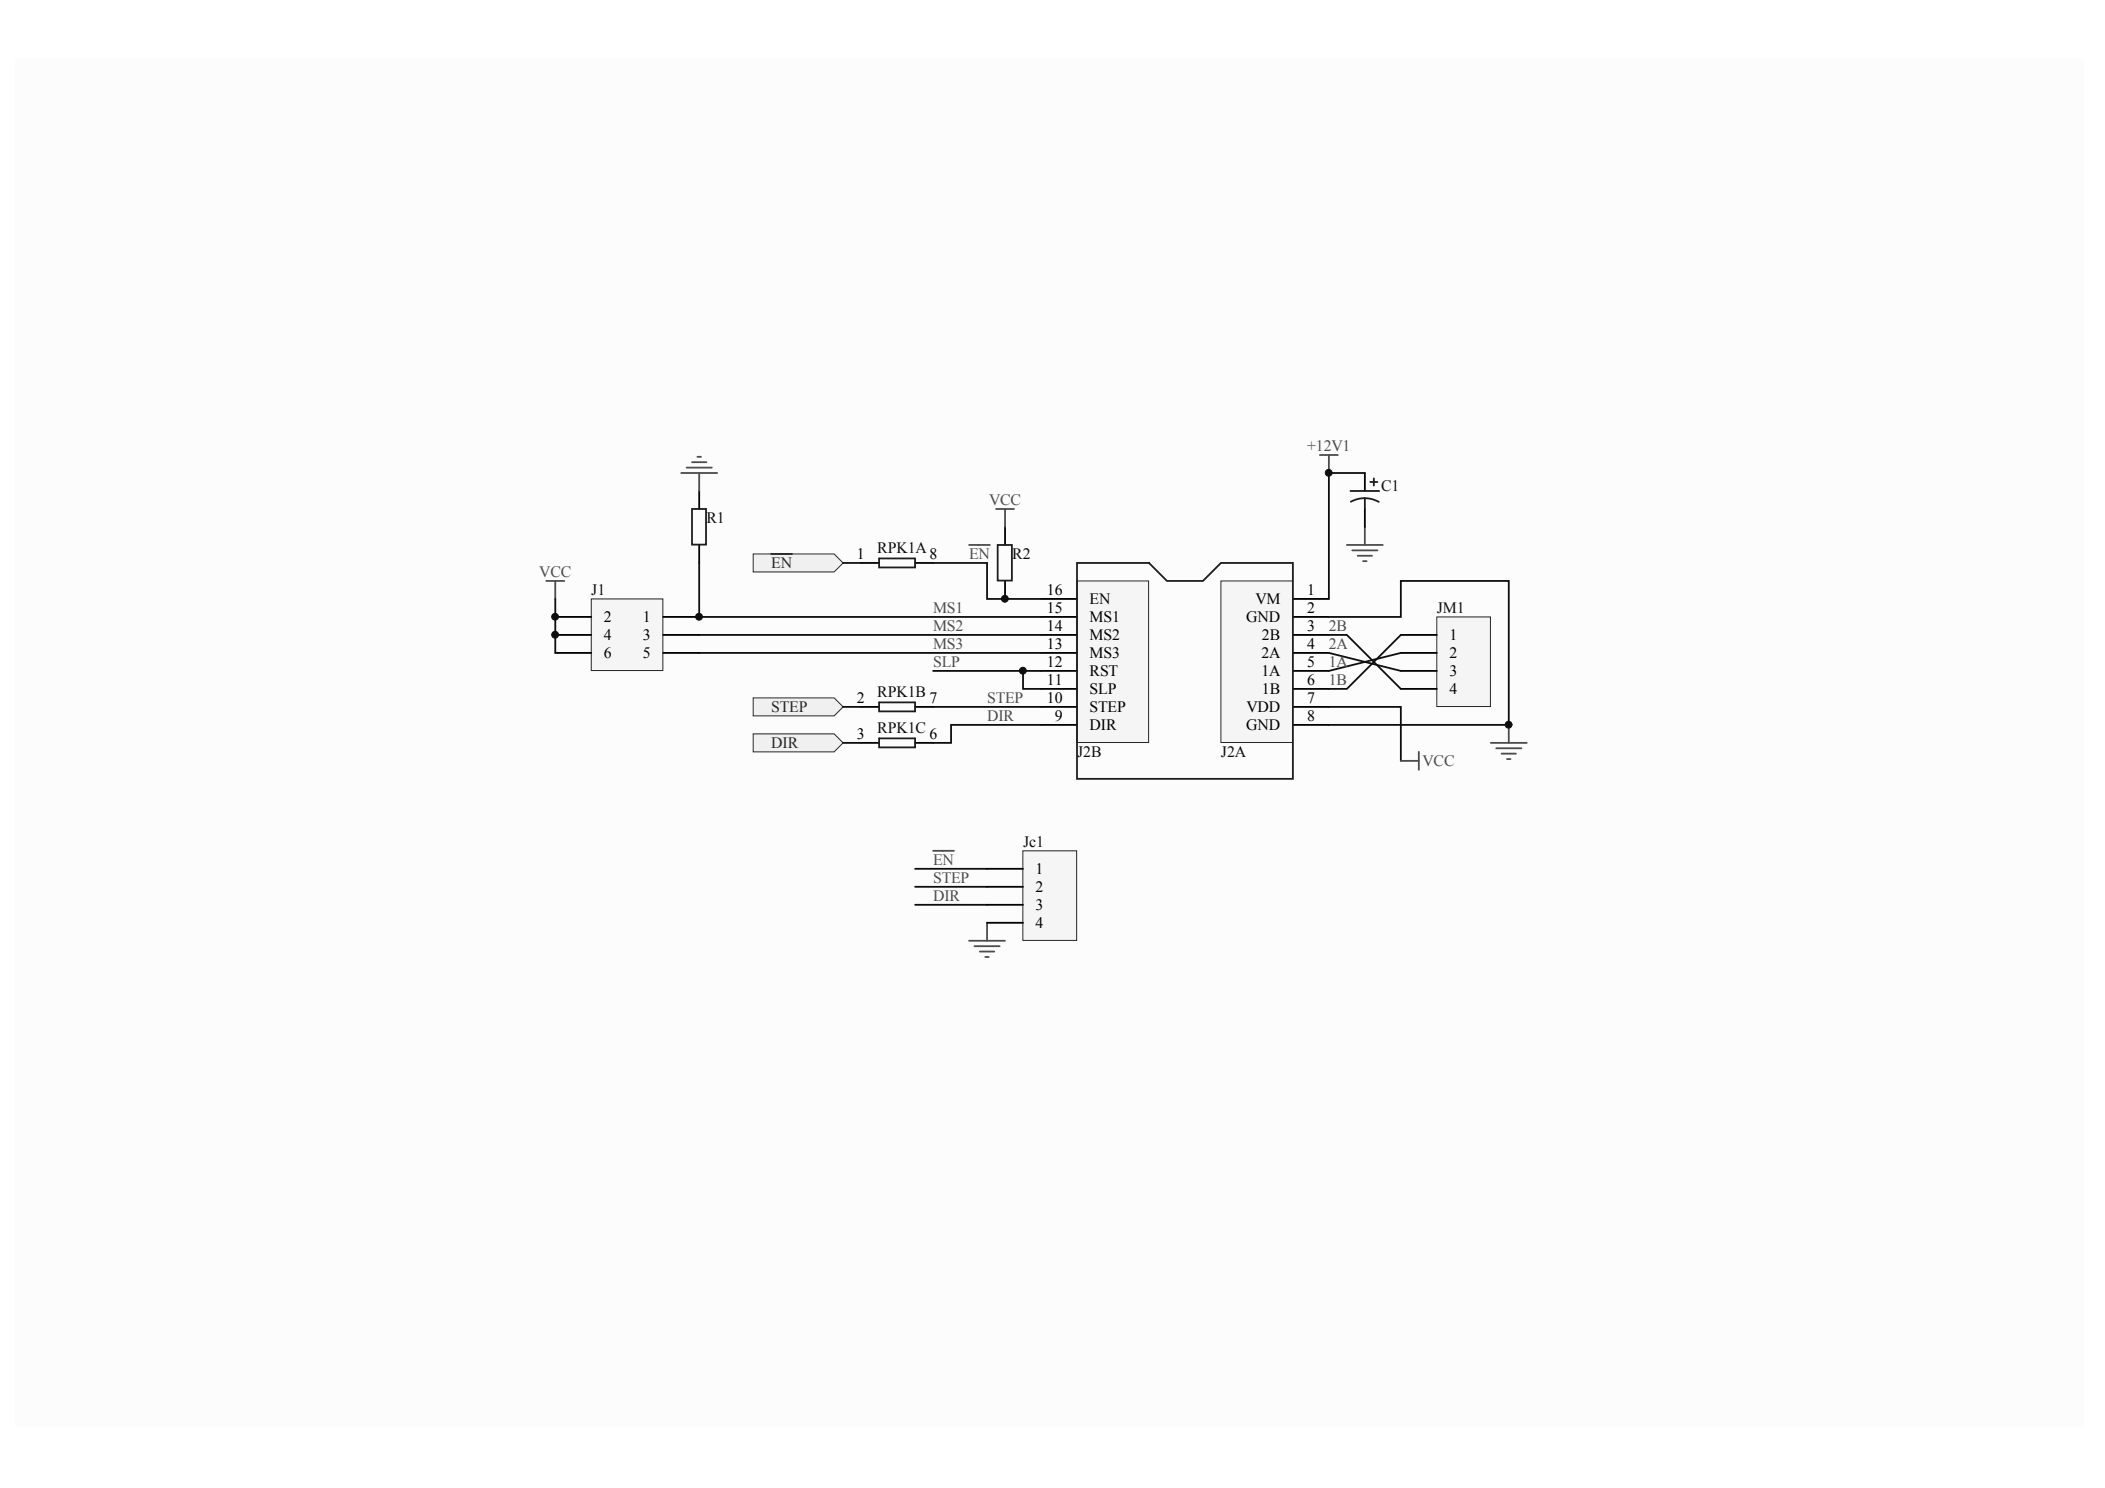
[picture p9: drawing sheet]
<svg xmlns="http://www.w3.org/2000/svg" width="297mm" height="210mm" viewBox="0 0 297 210" stroke-linecap="round" stroke-linejoin="round" font-family="sans-serif">
<path d="M2.2 8.3h291.9v192.9h-291.9z" fill="#fcfcfc"/>
<path d="M98.7 69.3v2.5M98.7 76.9v2.5" fill="none" stroke="#000" stroke-width=".25"/>
<path d="M97.6 71.8h2v5h-2z" fill="none" stroke="#1c1c1c" stroke-width=".25"/>
<path d="M202.8 87h7.5v12.7h-7.5z" fill="#f5f5f5" stroke="#262626" stroke-width=".14"/>
<path d="M197.7 89.6h5.1M197.7 92.1h5.1M197.7 94.6h5.1M197.7 97.2h5.1" fill="none" stroke="#000" stroke-width=".25"/>
<path d="M106.3 78.1h11.4l1.3 1.3-1.3 1.3h-11.4z" fill-rule="evenodd" fill="#f0f0f0" stroke="#262626" stroke-width=".14"/>
<path d="M108.8 78.1h3" fill="none" stroke="#262626" stroke-width=".25"/>
<g fill="#f0f0f0" stroke="#262626" stroke-width=".14">
<path d="M106.3 103.5h11.4l1.3 1.3-1.3 1.3h-11.4z" fill-rule="evenodd"/>
<path d="M106.3 98.4h11.4l1.3 1.3-1.3 1.3h-11.4z" fill-rule="evenodd"/>
</g>
<path d="M152 82h10.1v22.7h-10.1z" fill="#f5f5f5" stroke="#262626" stroke-width=".14"/>
<path d="M146.9 99.7h5.1M146.9 97.2h5.1M146.9 94.6h5.1M146.9 92.1h5.1M146.9 89.6h5.1M146.9 87h5.1M146.9 84.5h5.1M146.9 102.3h5.1" fill="none" stroke="#000" stroke-width=".25"/>
<path d="M172.3 82h10.1v22.7h-10.1z" fill="#f5f5f5" stroke="#262626" stroke-width=".14"/>
<path d="M141.8 74.3v2.6M192.6 66.7v2.6M192.6 71.8v2.5M141.8 82v2.5M182.4 84.5h5.1M182.4 87h5.1M182.4 89.6h5.1M182.4 92.1h5.1M182.4 94.6h5.1M182.4 97.2h5.1M182.4 99.7h5.1M182.4 102.3h5.1" fill="none" stroke="#000" stroke-width=".25"/>
<g fill="none" stroke="#0e0e0e" stroke-width=".25">
<path d="M98.7 79.4v7.6h48.2M192.6 66.7h-5.1v17.8M78.4 84.5v7.6M98.7 89.6h48.2M98.7 92.1h48.2M131.7 94.6h12.7M146.9 94.6h-2.5v2.6h2.5M187.5 89.6h2.6l7.6 7.6M187.5 87h10.2v-5h15.2v20.3h-25.4M187.5 99.7h10.2v7.6M187.5 92.1l10.2 2.5M197.7 92.1l-10.2 2.5"/>
<path d="M129.1 122.6h10.2M129.1 125.1h10.2M129.1 127.6h10.2"/>
</g>
<g fill="none" stroke="#4c4c4c" stroke-width=".25">
<path d="M96.1 66.7h5.1M96.9 66h3.5M97.6 65.2h2.1M98.4 64.4h.5M98.7 66.7v2.6M136.7 76.9h3M140.6 71.8h2.5M141.8 71.8v2.5M186.2 64.2h2.6M187.5 64.2v2.5M190.1 76.9h5M190.8 77.6h3.6"/>
<path d="M191.6 78.4h2M192.3 79.2h.5M192.6 74.3v2.6M77.1 82h2.5M78.4 82v2.5M197.7 107.3h2.5M200.2 106.1v2.5M210.4 104.8h5M211.1 105.6h3.6M211.9 106.3h2M212.7 107.1h.5M212.9 102.3v2.5"/>
<path d="M131.7 120h2.9M136.7 132.7h5.1M137.5 133.5h3.6M138.3 134.2h2M139 135h.5M139.3 130.2v2.5"/>
</g>
<path d="M140.8 76.9h2v5h-2zM152 79.4h10.1l2.6 2.6h5l2.6-2.6h10.1v30.5h-30.4zM190.6 69.3h4M192.6 70.3l.8 .1 1.2 .4M192.6 70.3l-1.2 .2-.8 .3M192.6 70.3v1.5M193.4 68h1M193.9 67.5v1" fill="none" stroke="#1c1c1c" stroke-width=".25"/>
<path d="M83.4 84.5h10.1v10.1h-10.1z" fill="#f5f5f5" stroke="#262626" stroke-width=".14"/>
<path d="M78.4 87h5M78.4 89.6h5M78.4 92.1h5M93.6 87h5.1M93.6 89.6h5.1M93.6 92.1h5.1" fill="none" stroke="#000" stroke-width=".25"/>
<path d="M144.3 120h7.6v12.7h-7.6z" fill="#f5f5f5" stroke="#262626" stroke-width=".14"/>
<path d="M121.5 79.4h2.6M129.1 79.4h2.6M121.5 99.7h2.6M129.1 99.7h2.6M121.5 104.8h2.6M129.1 104.8h2.6M139.3 122.6h5.1M139.3 125.1h5.1M139.3 127.6h5.1M139.3 130.2h5.1" fill="none" stroke="#000" stroke-width=".25"/>
<path d="M124.1 78.8h5v1.2h-5zM124.1 99.1h5v1.3h-5zM124.1 104.2h5v1.2h-5z" fill="none" stroke="#1c1c1c" stroke-width=".25"/>
<path d="M119 79.4h2.5M131.7 79.4h7.6v5.1h7.6M119 99.7h2.5M131.7 99.7h15.2M197.7 89.6l-7.6 7.6h-2.6M119 104.8h2.5M146.9 102.3h-12.7v2.5h-2.5" fill="none" stroke="#0e0e0e" stroke-width=".25"/>
<g fill="#0e0e0e" stroke="#0e0e0e" stroke-width=".14">
<circle cx="78.3" cy="89.5" r=".48"/>
<circle cx="78.3" cy="87" r=".48"/>
<circle cx="98.6" cy="87" r=".48"/>
<circle cx="141.8" cy="84.5" r=".48"/>
<circle cx="144.3" cy="94.6" r=".48"/>
<circle cx="187.5" cy="66.7" r=".48"/>
<circle cx="212.9" cy="102.2" r=".48"/>
</g>
<g font-size="2.2" fill="#4c4c4c">
<text x="184.5" y="63.6">+12V1</text>
<text x="139.6" y="71.3">VCC</text>
<text x="76.1" y="81.4">VCC</text>
<text x="136.7" y="78.9">EN</text>
<text x="131.7" y="86.5">MS1</text>
<text x="131.7" y="89">MS2</text>
<text x="187.5" y="89">2B</text>
<text x="131.7" y="94.1">SLP</text>
<text x="131.7" y="91.6">MS3</text>
<text x="187.5" y="94.1">1A</text>
<text x="187.5" y="91.6">2A</text>
<text x="139.3" y="101.7">DIR</text>
<text x="139.3" y="99.2">STEP</text>
<text x="187.5" y="96.6">1B</text>
<text x="200.7" y="108.1">VCC</text>
<text x="131.7" y="122">EN</text>
<text x="131.7" y="124.5">STEP</text>
<text x="131.7" y="127.1">DIR</text>
</g>
<g font-size="2.2" fill="#0e0e0e">
<text x="194.9" y="69.2">C1</text>
<text x="99.7" y="73.8">R1</text>
<text x="123.8" y="78">RPK1A</text>
<text x="83.4" y="83.9">J1</text>
<text x="142.8" y="78.9">R2</text>
<text x="202.8" y="86.5">JM1</text>
<text x="123.8" y="98.3">RPK1B</text>
<text x="123.8" y="103.4">RPK1C</text>
<text x="152" y="106.8">J2B</text>
<text x="172.3" y="106.8">J2A</text>
<text x="144.4" y="119.5">Jc1</text>
</g>
<g font-size="2.2" fill="#262626">
<text x="108.8" y="80.1">EN</text>
<text x="108.8" y="100.4">STEP</text>
<text x="108.8" y="105.5">DIR</text>
</g>
<g font-size="2.2">
<text x="120.9" y="78.9">1</text>
<text x="131.2" y="78.9">8</text>
<text x="147.7" y="83.9">16</text>
<text x="184.5" y="83.9">1</text>
<text x="85.2" y="87.7">2</text>
<text x="90.7" y="87.7">1</text>
<text x="147.7" y="89">14</text>
<text x="147.7" y="86.5">15</text>
<text x="153.8" y="87.7">MS1</text>
<text x="153.8" y="85.2">EN</text>
<text x="175.8" y="87.7">GND</text>
<text x="177.2" y="85.2">VM</text>
<text x="184.5" y="86.5">2</text>
<text x="184.5" y="89">3</text>
<text x="85.2" y="90.3">4</text>
<text x="85.2" y="92.8">6</text>
<text x="90.7" y="90.3">3</text>
<text x="90.7" y="92.8">5</text>
<text x="147.7" y="94.1">12</text>
<text x="147.7" y="91.6">13</text>
<text x="153.8" y="95.4">RST</text>
<text x="153.8" y="92.8">MS3</text>
<text x="153.8" y="90.3">MS2</text>
<text x="178" y="92.8">2A</text>
<text x="178" y="95.4">1A</text>
<text x="178.1" y="90.3">2B</text>
<text x="184.5" y="91.6">4</text>
<text x="184.5" y="94.1">5</text>
<text x="204.5" y="90.3">1</text>
<text x="204.5" y="92.8">2</text>
<text x="204.5" y="95.4">3</text>
<text x="120.9" y="99.2">2</text>
<text x="131.2" y="99.2">7</text>
<text x="147.7" y="99.2">10</text>
<text x="147.7" y="96.6">11</text>
<text x="148.9" y="101.7">9</text>
<text x="153.8" y="100.4">STEP</text>
<text x="153.8" y="97.9">SLP</text>
<text x="175.9" y="100.4">VDD</text>
<text x="178.1" y="97.9">1B</text>
<text x="184.5" y="96.6">6</text>
<text x="184.5" y="99.2">7</text>
<text x="184.5" y="101.7">8</text>
<text x="204.5" y="97.9">4</text>
<text x="120.9" y="104.2">3</text>
<text x="131.2" y="104.2">6</text>
<text x="153.8" y="103">DIR</text>
<text x="175.8" y="103">GND</text>
<text x="146.1" y="123.3">1</text>
<text x="146.1" y="125.8">2</text>
<text x="146.1" y="128.4">3</text>
<text x="146.1" y="130.9">4</text>
</g>
</svg>
